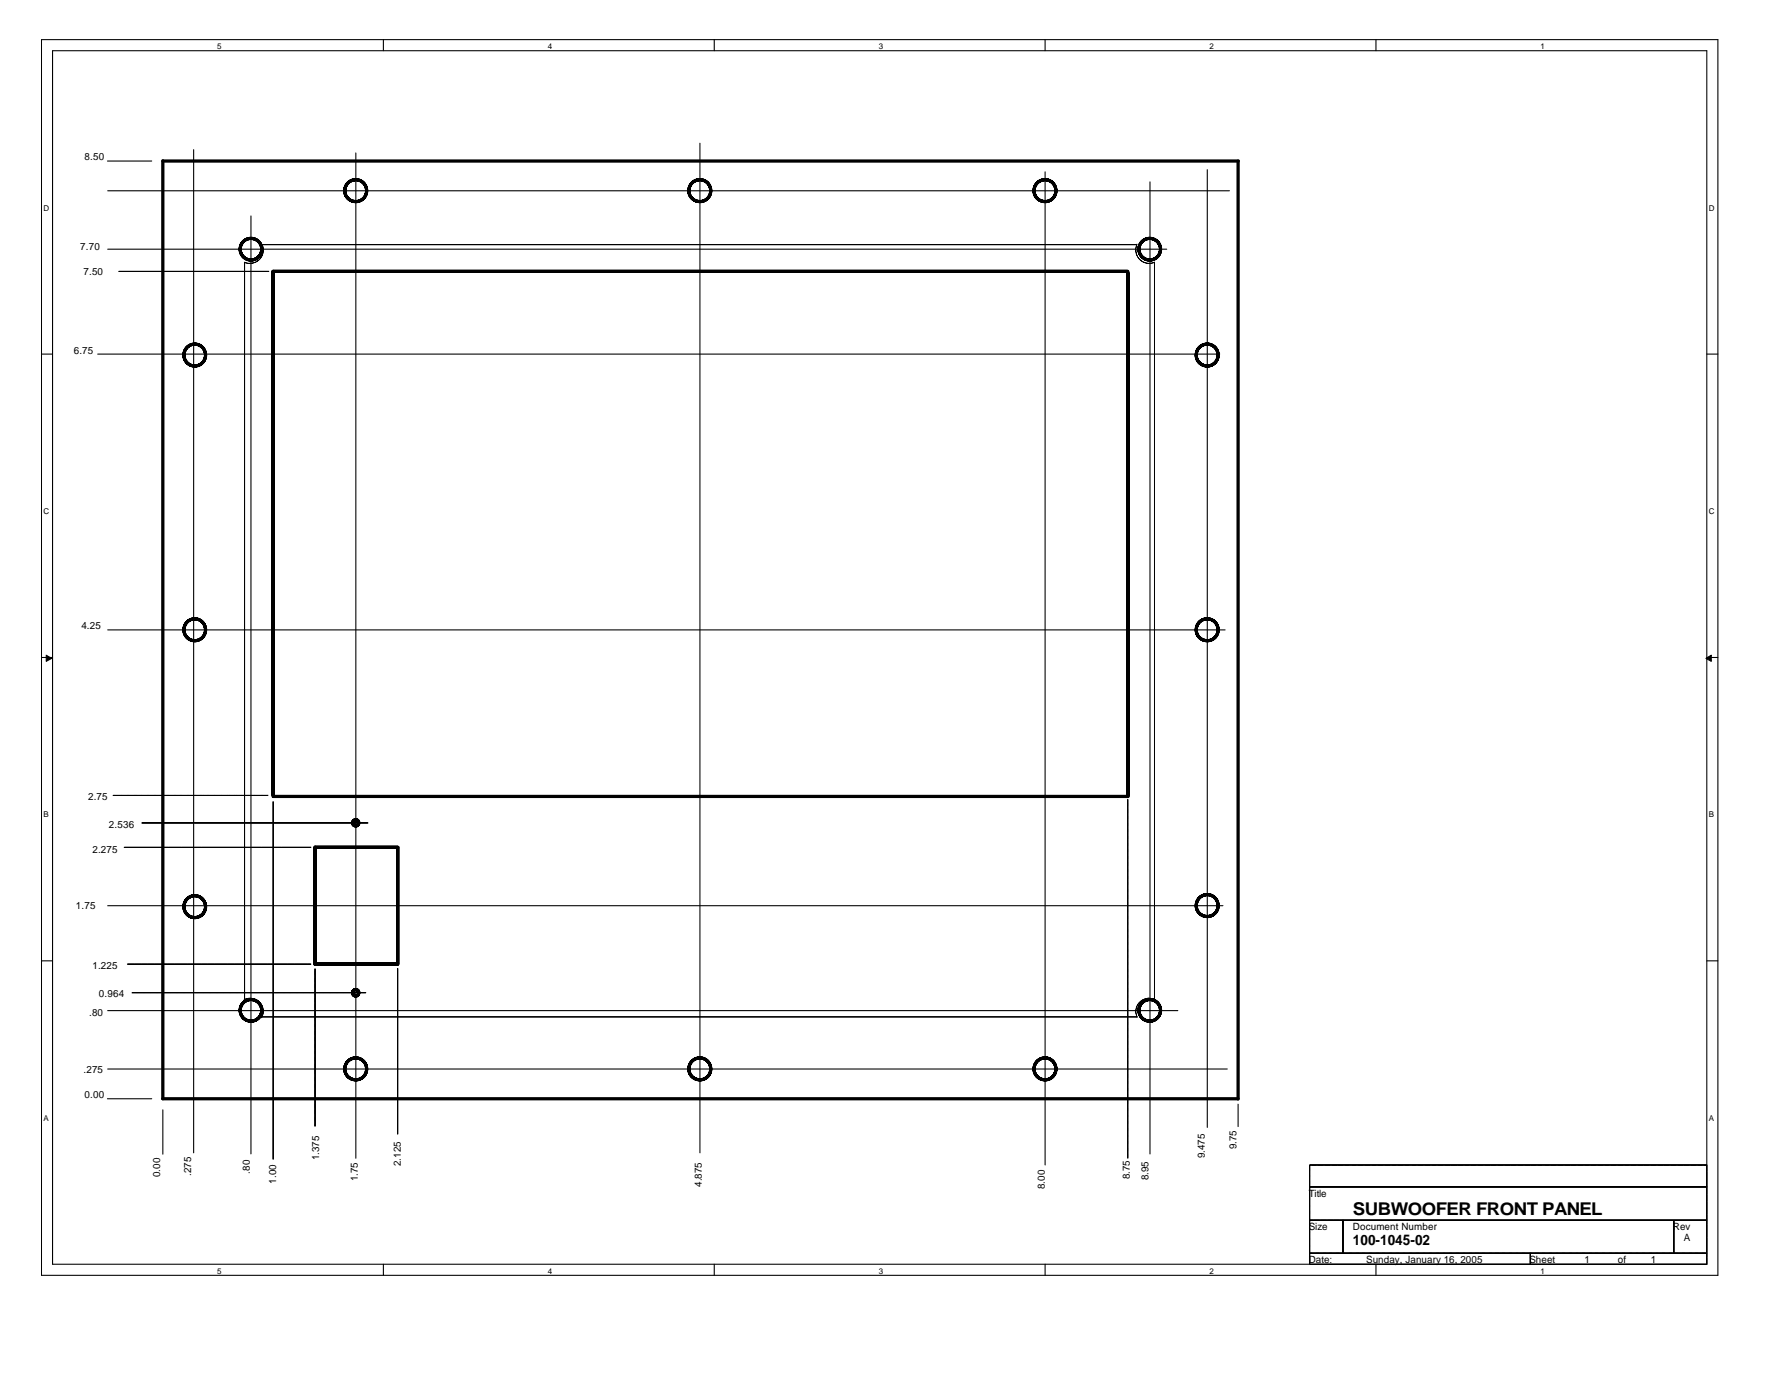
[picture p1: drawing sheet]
<svg xmlns="http://www.w3.org/2000/svg" width="279mm" height="216mm" viewBox="0 0 279 216" stroke-linecap="round" stroke-linejoin="round" font-family="sans-serif">
<g fill="none" stroke="#000" stroke-width=".17">
<path d="M6.5 6.2h262.5v193.5h-262.5zM8.2 7.9h259.1v190h-259.1zM60 6.2v1.7M111.9 6.2v1.7M163.7 6.2v1.7M215.5 6.2v1.7M16.8 25.2h7M16.9 39h165.8M16.9 29.9h175.6M30.3 23.4v157.1M39.3 33.8v146.9M55.7 23.9v157.4"/>
<path d="M109.6 22.4v158.1M163.7 26.9v155.5M180.1 28.5v152.2M189.1 26.6v149.9M6.5 55.4h1.7M15.3 55.4h175.7M18.6 42.5h23.5M267.3 55.4h1.7M16.9 98.6h175M6.5 102.9h1.7M267.3 102.9h1.7M17.7 124.5h24.3"/>
<path d="M19.4 132.7h29.3M22.2 128.8h35.5M42.8 125.5v56M176.6 125.2v56.1M6.5 150.4h1.7M16.9 141.8h174.6M16.9 158.2h167.6M20 150.9h28.7M20.7 155.4h36.6M49.3 151.6v24.7M62.3 151.6v26M267.3 150.4h1.7"/>
<path d="M16.8 172h7M16.9 167.4h175.3M25.5 173.8v6.9M193.9 172.9v3.5M60 197.9v1.8M111.9 197.9v1.8M163.7 197.9v1.8M205.1 185.8h62.2M205.1 191h62.2M205.1 196.2h62.2M210.3 191v5.2M215.5 197.9v1.8"/>
<path d="M239.7 196.2v1.7M262.1 191v5.2M267.3 182.4h-62.2v15.5"/>
</g>
<g fill="#000" stroke="#000" stroke-width=".16">
<path d="M7.2 102.6l.9 .5-.9 .4z" fill-rule="evenodd"/>
<path d="M267.2 103.1l.8-.5v.9z" fill-rule="evenodd"/>
</g>
<g fill="none" stroke="#000" stroke-width=".51">
<path d="M25.5 25.2h168.4M25.5 25.2v146.8M193.9 25.2v146.9M42.7 42.5h133.9M42.8 42.5v82.1M176.6 42.6v82.1M42.8 124.7h133.9M49.3 132.7h13M49.3 132.6v18.3M62.3 132.7v18.3M49.3 150.9h13M25.5 172h168.4"/>
<circle cx="39.3" cy="39" r="1.69"/>
<circle cx="55.7" cy="29.8" r="1.71"/>
<circle cx="109.6" cy="29.8" r="1.71"/>
<circle cx="163.7" cy="29.8" r="1.71"/>
<circle cx="180.1" cy="39" r="1.69"/>
<circle cx="30.5" cy="55.6" r="1.7"/>
<circle cx="189.1" cy="55.6" r="1.71"/>
<circle cx="30.5" cy="98.6" r="1.7"/>
<circle cx="189.1" cy="98.6" r="1.71"/>
<circle cx="55.7" cy="128.8" r=".49"/>
<circle cx="30.5" cy="141.9" r="1.7"/>
<circle cx="39.3" cy="158.2" r="1.69"/>
<circle cx="55.7" cy="155.4" r=".5"/>
<circle cx="180.1" cy="158.2" r="1.69"/>
<circle cx="189.1" cy="141.8" r="1.71"/>
<circle cx="55.7" cy="167.3" r="1.71"/>
<circle cx="109.6" cy="167.3" r="1.71"/>
<circle cx="163.7" cy="167.3" r="1.71"/>
</g>
<path d="M41 38.3h137.1M41.1 38.4l.1 .7a2.08 2.08 0 0 1-2.1 2.1h.1M178.1 38.2l-.2 .9a2.1 2.1 0 0 0 2.8 2M38.3 41.1l.5 .1h.8M38.3 41.1v115.4M180.8 41v115.6M38.2 156.5l.9-.2a2.08 2.08 0 0 1 2.1 2.1M41.1 159.2h137M41.2 158.2v.6l-.2 .5M179.7 156.3l1.1 .2M180 156.3a2.06 2.06 0 0 0-1.9 3" fill="none" stroke="#000" stroke-width=".16"/>
<text font-size="2.8" x="211.9" y="190.3">SUBWOOFER FRONT PANEL</text>
<text font-size="2.2" x="211.9" y="195">100-1045-02</text>
<g font-size="1.6">
<text x="13.3" y="25.1">8.50</text>
<text x="12.6" y="39.1">7.70</text>
<text x="13.1" y="43.1">7.50</text>
<text x="11.6" y="55.5">6.75</text>
<text x="12.7" y="98.5">4.25</text>
<text x="13.8" y="125.3">2.75</text>
<text x="17.1" y="129.6">2.536</text>
<text x="14.5" y="133.5">2.275</text>
<text x="11.9" y="142.4">1.75</text>
<text x="14.5" y="151.7">1.225</text>
<text x="14" y="159.1">.80</text>
<text x="15.5" y="156.2">0.964</text>
<text x="13.1" y="168.1">.275</text>
<text x="13.3" y="171.9">0.00</text>
<text x="193.7" y="180" transform="rotate(-90 193.7 180)">9.75</text>
<text x="25.1" y="184.3" transform="rotate(-90 25.1 184.3)">0.00</text>
<text x="29.9" y="184.1" transform="rotate(-90 29.9 184.1)">.275</text>
<text x="39.1" y="183.7" transform="rotate(-90 39.1 183.7)">.80</text>
<text x="43.3" y="185.3" transform="rotate(-90 43.3 185.3)">1.00</text>
<text x="50" y="181.7" transform="rotate(-90 50 181.7)">1.375</text>
<text x="56" y="185" transform="rotate(-90 56 185)">1.75</text>
<text x="62.8" y="182.5" transform="rotate(-90 62.8 182.5)">2.125</text>
<text x="109.9" y="185.8" transform="rotate(-90 109.9 185.8)">4.875</text>
<text x="177" y="184.6" transform="rotate(-90 177 184.6)">8.75</text>
<text x="179.9" y="184.8" transform="rotate(-90 179.9 184.8)">8.95</text>
<text x="188.7" y="181.3" transform="rotate(-90 188.7 181.3)">9.475</text>
<text x="163.6" y="186.1" transform="rotate(-90 163.6 186.1)">8.00</text>
<text x="205" y="187.4">Title</text>
<text x="205" y="192.6">Size</text>
<text x="205" y="197.8">Date:</text>
<text x="211.9" y="192.6">Document Number</text>
<text x="214" y="197.8">Sunday, January 16, 2005</text>
<text x="239.5" y="197.8">Sheet</text>
<text x="248.2" y="197.8">1</text>
<text x="253.4" y="197.8">of</text>
<text x="258.5" y="197.8">1</text>
<text x="262" y="192.6">Rev</text>
<text x="263.7" y="194.4">A</text>
</g>
<g font-size="1.3">
<text x="34" y="7.7">5</text>
<text x="85.8" y="7.7">4</text>
<text x="137.6" y="7.7">3</text>
<text x="189.4" y="7.7">2</text>
<text x="241.3" y="7.7">1</text>
<text x="6.8" y="33">D</text>
<text x="267.6" y="33">D</text>
<text x="6.8" y="80.5">C</text>
<text x="267.6" y="80.5">C</text>
<text x="6.8" y="128">B</text>
<text x="267.6" y="128">B</text>
<text x="6.8" y="175.5">A</text>
<text x="267.6" y="175.5">A</text>
<text x="34" y="199.4">5</text>
<text x="85.8" y="199.4">4</text>
<text x="137.6" y="199.4">3</text>
<text x="189.4" y="199.4">2</text>
<text x="241.3" y="199.4">1</text>
</g>
</svg>
